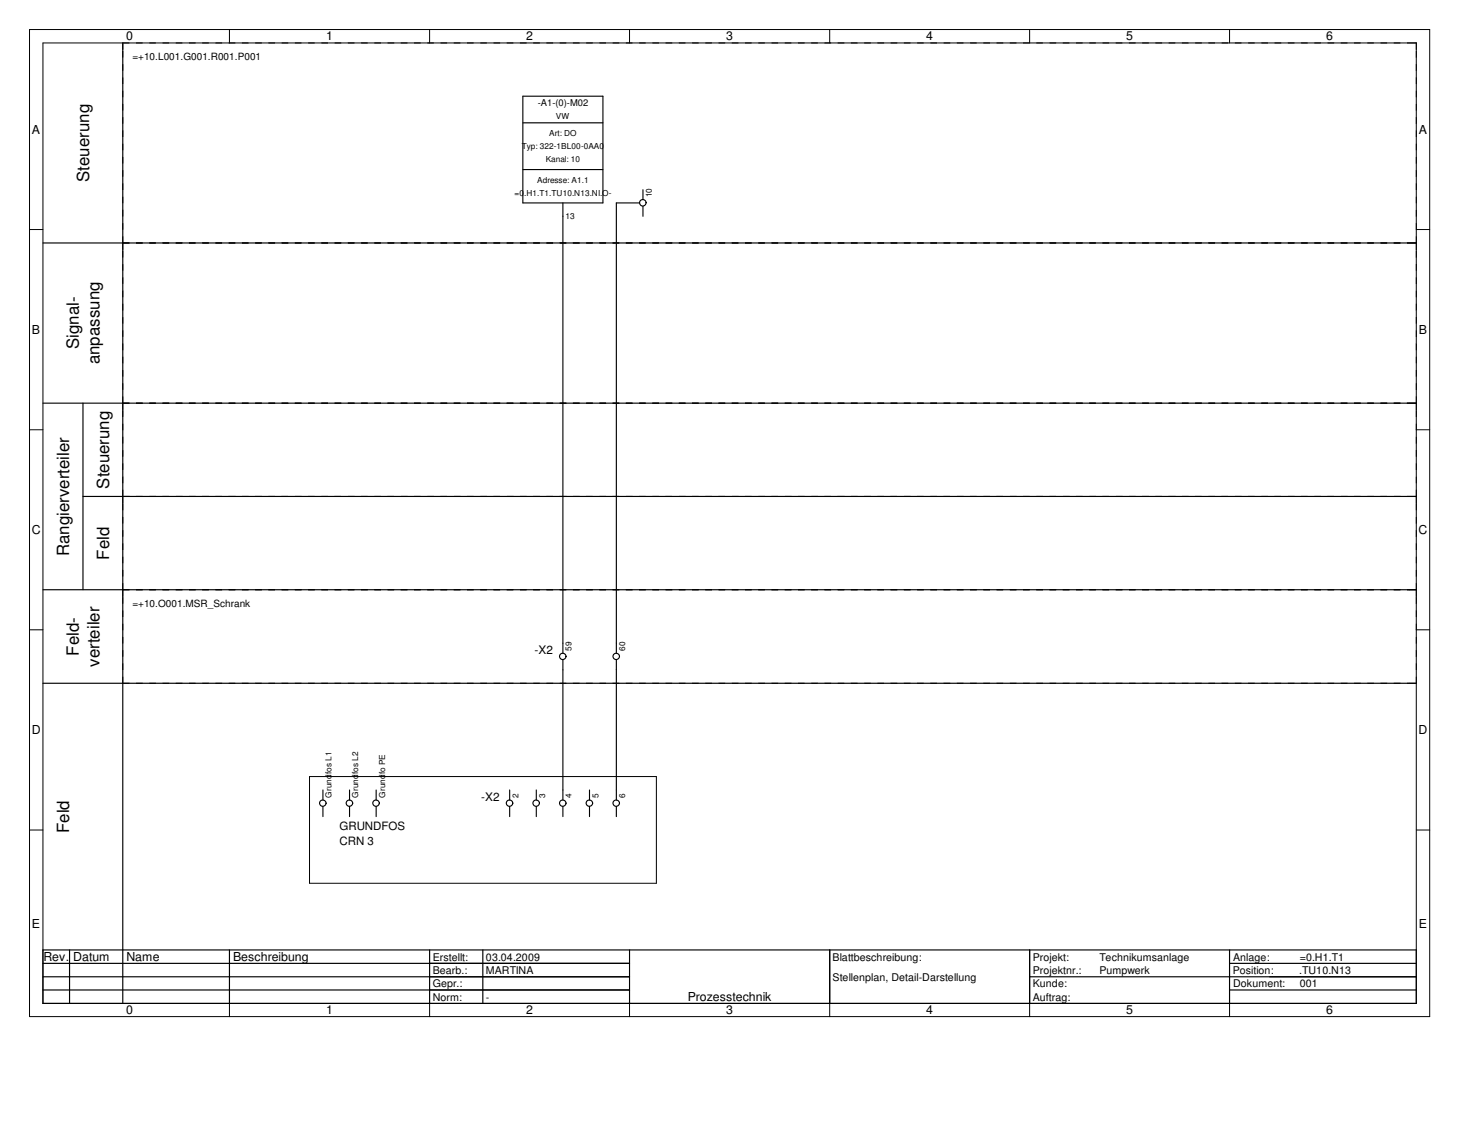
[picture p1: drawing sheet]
<svg xmlns="http://www.w3.org/2000/svg" width="279mm" height="216mm" viewBox="0 0 279 216" stroke-linecap="round" stroke-linejoin="round" font-family="sans-serif">
<g fill="none" stroke="#000" stroke-width=".19">
<path d="M5.6 5.6h265v186.8h-265zM8.1 8.1h260v181.8h-260zM23.2 8.1v1.3M43.4 5.6v2.5M81.3 5.6v2.5M119.2 5.6v2.5M157.1 5.6v2.5M194.9 5.6v2.5M232.7 5.6v2.5M5.6 43.4h2.5M23.2 46v1.2M266.8 46h1.3"/>
<path d="M268.1 43.4h2.5M23.2 76.3v1.2M266.8 76.3h1.3M5.6 81.3h2.5M23.2 93.9v1.3M266.8 93.9h1.3M268.1 81.3h2.5M5.6 119.2h2.5M23.2 111.6v1.3M266.8 111.6h1.3M268.1 119.2h2.5M266.8 129.3h1.3"/>
<path d="M5.6 157.1h2.5M58.6 146.9h65.6v20.2h-65.6zM268.1 157.1h2.5M43.4 189.9v2.5M81.3 189.9v2.5M119.2 189.9v2.5M157.1 189.9v2.5M194.9 189.9v2.5M232.7 189.9v2.5"/>
</g>
<g fill="none" stroke="#000" stroke-width=".22">
<path d="M23.2 8.1v181.8M8.1 46h260M8.1 76.3h260M15.7 76.3v35.3M15.7 93.9h252.4M8.1 111.6h260M8.1 129.3h260M8.1 179.7h260v10.2h-260zM13.2 179.7v10.2M43.4 179.7v10.2M81.3 179.7v10.2M91.4 179.7v10.2"/>
<path d="M119.2 179.7v10.2M157.1 179.7v10.2M194.9 179.7v10.2M232.7 179.7v10.2M8.1 184.8h111.1M8.1 182.3h111.1M8.1 187.3h111.1M194.9 184.8h73.2M232.7 182.3h35.4M232.7 187.3h35.4"/>
</g>
<g fill="none" stroke="#000" stroke-width=".19" stroke-dasharray="1.3 1.3" stroke-linecap="butt">
<path d="M23.2 8.1h243.6M23.2 46h243.6M23.2 46v-36.6M268.1 46v-36.6M23.2 76.3h243.6M23.2 76.3v-29.1M268.1 76.3v-29.1M23.2 93.9h243.6M23.2 93.9v-16.4M268.1 93.9v-16.4M23.2 111.6h243.6M23.2 111.6v-16.4"/>
<path d="M268.1 111.6v-16.4M23.2 129.3h243.6M23.2 129.3v-16.4M268.1 129.3v-16.4"/>
</g>
<g fill="none" stroke="#000" stroke-width=".21">
<path d="M99 18.2h15.1v20.2h-15.1zM99 23.2h15.1M99 32.1h15.1M106.6 38.4v85.2M121.1 38.4h-4.4v85.2M121.7 35.9v1.9M121.7 39v1.9M106.6 124.8v26.6M116.7 124.8v26.6M61.1 149.5v1.9M61.1 152.6v1.9M66.2 149.5v1.9"/>
<path d="M66.2 152.6v1.9M71.2 149.5v1.9M71.2 152.6v1.9M96.5 149.5v1.9M96.5 152.6v1.9M101.5 149.5v1.9M101.5 152.6v1.9M106.6 152.6v1.9M111.6 149.5v1.9M111.6 152.6v1.9M116.7 152.6v1.9"/>
<circle cx="121.7" cy="38.4" r=".62"/>
<circle cx="106.5" cy="124.2" r=".61"/>
<circle cx="116.7" cy="124.2" r=".61"/>
<circle cx="61.1" cy="152" r=".61"/>
<circle cx="66.2" cy="152" r=".61"/>
<circle cx="71.2" cy="152" r=".61"/>
<circle cx="96.5" cy="152" r=".61"/>
<circle cx="101.5" cy="152" r=".61"/>
<circle cx="106.5" cy="152" r=".61"/>
<circle cx="111.6" cy="152" r=".61"/>
<circle cx="116.7" cy="152" r=".61"/>
</g>
<g font-size="3.2">
<text x="16.9" y="34.4" transform="rotate(-90 16.9 34.4)">Steuerung</text>
<text x="14.9" y="66.1" transform="rotate(-90 14.9 66.1)">Signal-</text>
<text x="18.8" y="69" transform="rotate(-90 18.8 69)">anpassung</text>
<text x="20.7" y="92.5" transform="rotate(-90 20.7 92.5)">Steuerung</text>
<text x="13.1" y="105.2" transform="rotate(-90 13.1 105.2)">Rangierverteiler</text>
<text x="20.7" y="105.9" transform="rotate(-90 20.7 105.9)">Feld</text>
<text x="14.9" y="124.1" transform="rotate(-90 14.9 124.1)">Feld-</text>
<text x="18.8" y="126.2" transform="rotate(-90 18.8 126.2)">verteiler</text>
<text x="13.1" y="157.6" transform="rotate(-90 13.1 157.6)">Feld</text>
</g>
<g font-size="2.3">
<text x="23.9" y="7.7">0</text>
<text x="61.7" y="7.7">1</text>
<text x="99.6" y="7.7">2</text>
<text x="137.5" y="7.7">3</text>
<text x="175.3" y="7.7">4</text>
<text x="213.2" y="7.7">5</text>
<text x="251" y="7.7">6</text>
<text x="6.1" y="25.4">A</text>
<text x="268.6" y="25.4">A</text>
<text x="6.1" y="63.2">B</text>
<text x="268.6" y="63.2">B</text>
<text x="6" y="101.1">C</text>
<text x="268.5" y="101.1">C</text>
<text x="6" y="138.9">D</text>
<text x="268.5" y="138.9">D</text>
<text x="6.1" y="175.6">E</text>
<text x="268.6" y="175.6">E</text>
<text x="8.2" y="181.9">Rev. Datum</text>
<text x="23.9" y="181.9">Name</text>
<text x="44.1" y="181.9">Beschreibung</text>
<text x="23.9" y="191.9">0</text>
<text x="61.7" y="191.9">1</text>
<text x="99.6" y="191.9">2</text>
<text x="130.2" y="189.4">Prozesstechnik</text>
<text x="137.5" y="191.9">3</text>
<text x="175.3" y="191.9">4</text>
<text x="213.2" y="191.9">5</text>
<text x="251" y="191.9">6</text>
</g>
<g font-size="2.2">
<text x="101.2" y="123.7">-X2</text>
<text x="91.1" y="151.5">-X2</text>
<text x="64.3" y="157.1">GRUNDFOS</text>
<text x="64.3" y="159.8">CRN 3</text>
</g>
<g font-size="2">
<text x="81.9" y="184.3">Bearb.:</text>
<text x="81.9" y="181.8">Erstellt:</text>
<text x="92" y="181.8">03.04.2009</text>
<text x="92" y="184.3">MARTINA</text>
<text x="157.6" y="185.5">Stellenplan, Detail-Darstellung</text>
<text x="157.6" y="181.8">Blattbeschreibung:</text>
<text x="195.5" y="181.8">Projekt:</text>
<text x="195.5" y="184.3">Projektnr.:</text>
<text x="208.1" y="181.8">Technikumsanlage</text>
<text x="208.1" y="184.3">Pumpwerk</text>
<text x="233.3" y="184.3">Position:</text>
<text x="233.4" y="181.8">Anlage:</text>
<text x="246" y="184.3">.TU10.N13</text>
<text x="246" y="181.8">=0.H1.T1</text>
<text x="81.9" y="186.8">Gepr.:</text>
<text x="81.9" y="189.4">Norm:</text>
<text x="92" y="189.4">-</text>
<text x="195.5" y="186.8">Kunde:</text>
<text x="195.5" y="189.4">Auftrag:</text>
<text x="233.4" y="186.8">Dokument:</text>
<text x="246" y="186.8">001</text>
</g>
<g font-size="1.9">
<text x="25.1" y="11.3">=+10.L001.G001.R001.P001</text>
<text x="25.1" y="114.8">=+10.O001.MSR_Schrank</text>
</g>
<text font-size="1.8" x="101.8" y="20.1">-A1-(0)-M02</text>
<g font-size="1.6">
<text x="105.2" y="22.6">VW</text>
<text x="98.8" y="28.2">Typ: 322-1BL00-0AA0</text>
<text x="104" y="25.7">Art: DO</text>
<text x="101.7" y="34.5">Adresse: A1.1</text>
<text x="103.3" y="30.7">Kanal: 10</text>
<text x="97.4" y="37">=0.H1.T1.TU10.N13.NI.O-</text>
<text x="107" y="41.5">13</text>
<text x="123.4" y="37.3" transform="rotate(-90 123.4 37.3)">10</text>
<text x="108.2" y="123.1" transform="rotate(-90 108.2 123.1)">59</text>
<text x="118.3" y="123.1" transform="rotate(-90 118.3 123.1)">60</text>
<text x="62.8" y="150.9" transform="rotate(-90 62.8 150.9)">Grundfos L1</text>
<text x="67.8" y="150.9" transform="rotate(-90 67.8 150.9)">Grundfos L2</text>
<text x="72.9" y="150.9" transform="rotate(-90 72.9 150.9)">Grundfo PE</text>
<text x="98.1" y="150.9" transform="rotate(-90 98.1 150.9)">2</text>
<text x="103.2" y="150.9" transform="rotate(-90 103.2 150.9)">3</text>
<text x="108.2" y="150.9" transform="rotate(-90 108.2 150.9)">4</text>
<text x="113.3" y="150.9" transform="rotate(-90 113.3 150.9)">5</text>
<text x="118.3" y="150.9" transform="rotate(-90 118.3 150.9)">6</text>
</g>
</svg>
